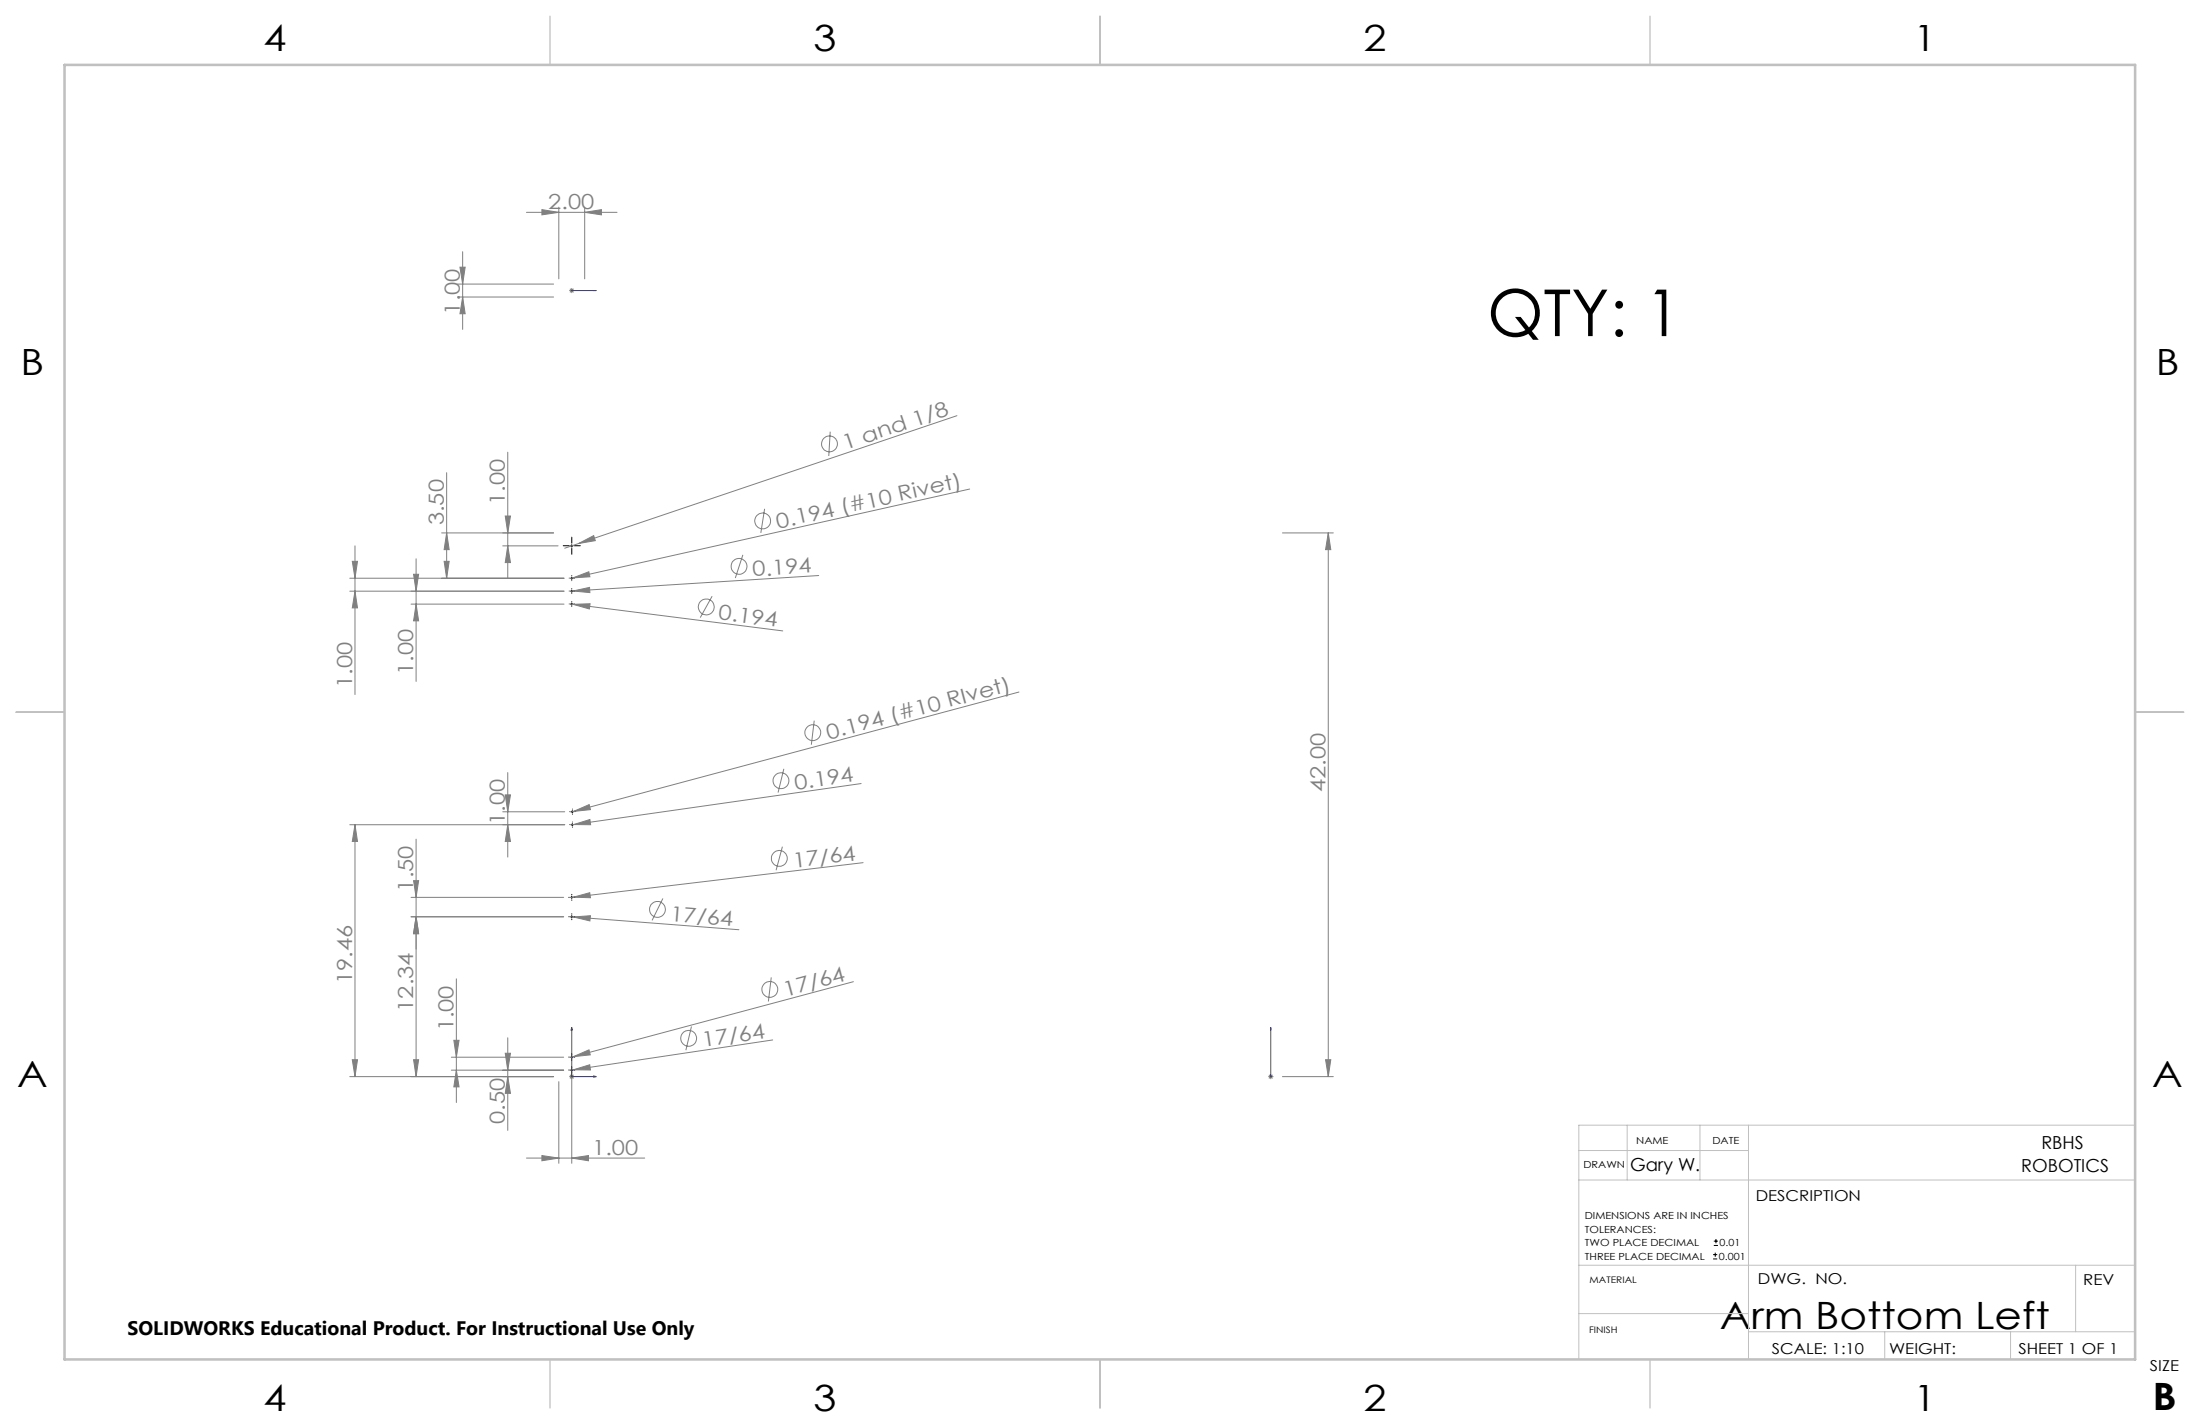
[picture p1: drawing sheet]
<svg xmlns="http://www.w3.org/2000/svg" width="432mm" height="279mm" viewBox="0 0 432 279" stroke-linecap="round" stroke-linejoin="round" font-family="sans-serif">
<g fill="none" stroke="#808080" stroke-width=".2">
<path d="M89.8 55.7h18.9M89.8 58.3h18.9M90.3 52.4h1l-.5 3.3zM90.8 49.4v15.2M90.8 58.3l.5 3.3h-1zM103.3 41.7h17.8M106.4 41.1l3.3 .6-3.3 .5zM109.7 40.6v14.1M111.7 57h1M111.9 56.7l.7 .7M112.2 56.5v1M112.6 56.7l-.7 .7"/>
<path d="M114.8 41.7l3.2-.6v1.1zM114.8 40.6v14.1M87.7 92.7v20.8M99.7 88.7v24.8M150.1 99.8l-.8 4.8M162.9 84.7l-.2 4.8M187.8 81.6l-77 26M190.3 96l-77.8 17.4M68.7 113.5h42M69.1 110.1h1.1l-.5 3.4zM69.7 107.1v29.2M69.7 116l.5 3.3h-1.1z"/>
<path d="M80.7 118.5h30M81.2 112.7h1l-.5 3.3zM81.7 118.5l.5 3.3h-1zM81.7 109.6v24.1M86.7 104.6h22M87.2 110.1h1l-.5 3.4zM87.7 104.6l.5 3.2h-1zM98.7 107.1h10.8M99.2 101.2h1l-.5 3.4zM99.7 107.1l.5 3.3h-1zM110.7 116h-42M111.9 118.5l.6 .1"/>
<path d="M112.5 116l3.2-.7 .1 1zM112.5 113.4l3.1-1.2 .2 1zM112.5 118.6l3.3-.1-.1 1zM112.5 116h-.6M112.5 113.4l-.5 .1M112.5 118.6l41.1 5.2M113.6 106.6l2.9-1.5 .3 1zM139.8 117l-2.4 4.2M145.8 108.9l-1.5 4.5M160.7 112.9l-48.2 3.1M251.7 104.6h10M260.7 104.6l.5 3.2h-1z"/>
<path d="M260.7 104.6v106.6M200 135.8l-87.4 23.4M98.7 159.3h12.1M99.2 156h1l-.5 3.3zM99.7 151.6v16.6M112.6 159.2l3-1.3 .3 1zM112.6 159.2l-.5 .1M153.8 150.8l-1.1 4.7M159.8 141.4l-.6 4.7M169 153.7l-56.4 8.1M69.7 161.8v49.4M69.7 161.8l.5 3.3h-1.1z"/>
<path d="M80.7 176.1h29.9M81.2 172.8h1l-.5 3.3zM81.7 179.9l.5 3.3h-1zM81.7 164.6v46.6M99.7 161.8l.5 3.3h-1zM110.6 179.9h-29.9M110.8 161.8h-42.1M111.9 179.9h.6M112.5 176l3.2-.8 .2 .9zM112.5 179.9l3.4-.2-.1 1zM112.5 176l-.6 .1M112.5 179.9l32.5 2.5"/>
<path d="M112.6 161.8l3.2-1 .1 1zM112.6 161.8l-.5 .1M130.1 176.3l-2.1 4.3M153.6 166.1l-1.3 4.6M169.4 169.3l-56.9 6.7M89.6 192.1v24.2M151.4 191.8l-.6 4.7M167.5 192.6l-55 14.7M69.1 207.9h1.1l-.5 3.3zM81.2 207.9h1l-.5 3.3zM88.6 210h22M88.6 207.4h22"/>
<path d="M89.1 204.1h1l-.5 3.3zM89.6 210l.5 3.3h-1zM99.2 206.7h1l-.5 3.3zM99.7 211.2l.5 3.3h-1zM99.7 203.6v18.2M108.7 211.2h-40M109.7 212.2v16M111.7 211.2h1M111.9 210.9l.7 .7M112.2 210.7v17.5M112.5 209.9l3.2-1 .2 1zM112.5 207.3l3.1-1.3 .3 1z"/>
<path d="M112.5 209.9l-.6 .1M112.5 207.3l-.6 .2M112.6 210.9l-.7 .7M135.7 201.4l-1.1 4.7M151.7 204l-39.2 5.9M248.9 211.2h1M249.1 210.9l.7 .7M249.4 210.7v1M249.8 210.9l-.7 .7M251.7 211.2h10M260.2 207.9h1l-.5 3.3zM103.3 227.2h23.2"/>
<path d="M106.4 226.7l3.3 .5-3.3 .6zM112.2 227.2l3.3-.5v1.1z"/>
<circle cx="162.8" cy="87.1" r="1.56"/>
<circle cx="138.6" cy="119.1" r="1.56"/>
<circle cx="145.1" cy="111.1" r="1.56"/>
<circle cx="149.7" cy="102.2" r="1.54"/>
<circle cx="153.3" cy="153.2" r="1.57"/>
<circle cx="159.5" cy="143.8" r="1.56"/>
<circle cx="129" cy="178.4" r="1.56"/>
<circle cx="153" cy="168.4" r="1.56"/>
<circle cx="151.1" cy="194.1" r="1.56"/>
<circle cx="135.2" cy="203.7" r="1.57"/>
</g>
<g fill="none" stroke="#000" stroke-width=".2">
<path d="M112 107.1h.5M112 118.5h.5M112 116h.5M112 113.5h.5M112.2 106.9v.5M112.2 113.2v.5M112.2 115.7v.5M112.2 118.3v.5M112.1 159.3h.5M112.3 159v.5M112 179.9h.5M112 176.1h.5"/>
<path d="M112.1 161.8h.5M112.2 175.8v.5M112.2 179.6v.5M112.3 161.6v.5M112 210h.5M112 207.4h.5M112.2 207.2v.5M112.2 209.7v.5M336.2 247h.8M336.2 246.2h.8M336.4 244.4h.8M336.4 243.5h.8"/>
<path d="M336.7 245.8v.8M336.8 243.1v.8"/>
</g>
<path d="M112.1 57h.2zM112.2 57h.1M112.2 57h4.8M117 57h-.5h.5M112.2 201.6v9.6h4.8M112.2 201.6l.1 .5h-.2zM116.5 211.1l.5 .1-.5 .1zM249.4 211.1v.2zM249.4 201.6v.5v-.5M249.4 211.2h.1M249.4 201.6v9.6" fill="none" stroke="#00f" stroke-width=".2"/>
<g fill="none" stroke="#000" stroke-width=".2" stroke-dasharray="15.2 1.3 1.3 1.3">
<path d="M111.7 107.1h-1.2M111.7 118.5h.1M111.7 116h.1M111.7 113.4h.1M112.2 106.6v-1.2M112.2 107.6v1.2M112.2 118h.1M112.2 119h.1M112.2 115.5h.1M112.2 116.5h.1M112.2 112.9h.1M112.2 113.9h.1"/>
<path d="M112.7 107.1h1.2M112.7 118.5h.1M112.7 116h.1M112.7 113.4h.1M111.9 159.3h-.1M112.4 158.8v-.1M112.4 159.8h.1M112.9 159.3h.1M111.7 179.9h-.1M111.7 176.1h-.1M111.9 161.8h-.1M112.2 179.4v-.1"/>
<path d="M112.2 175.6v-.1M112.2 176.6v.1M112.4 161.3h.1M112.4 162.3h.1M112.7 179.9h.1M112.7 176.1h.1M112.9 161.8h.1M112.2 180.4v.1M111.7 209.9h-.1M111.7 207.4h-.1M112.2 209.4h.1M112.2 210.4v.1"/>
<path d="M112.2 206.9v-.1M112.2 207.9v.1M112.7 209.9h.1M112.7 207.4h.1"/>
</g>
<path d="M309.9 231.5h109.2M309.9 225.7h33.3M319.4 220.8v10.7M333.7 220.8v10.7M343.2 220.8v45.9M419.1 220.8h-109.2v45.9M309.9 248.2h109.2M309.9 257.7h33.3M407.4 248.2v13.1M343.2 261.3h75.9M369.9 261.3v5.4M394.6 261.3v5.4" fill="none" stroke="#c0c0c0" stroke-width=".2"/>
<path d="M108 3.2v9.5M215.9 3.2v9.5M323.8 3.2v9.5M3.1 139.7h9.6M419.1 139.7h9.5M108 266.7v9.6M215.9 266.7v9.6M323.8 266.7v9.6" fill="none" stroke="#c0c0c0" stroke-width=".25"/>
<path d="M12.7 12.7h406.4v254h-406.4z" fill="none" stroke="#c0c0c0" stroke-width=".5"/>
<g fill="#00f">
<path d="M116.5 211.1l.5 .1-.5 .1zM112.2 201.6l.1 .5h-.2z"/>
<path d="M249.4 211.1v.2zM249.4 201.6v.5z"/>
<path d="M116.5 57h.5zM112.1 57h.2z"/>
</g>
<g fill="#808080">
<path d="M112.5 116l3.2-.7 .1 1z"/>
<path d="M112.5 176l3.2-.8 .2 .9z"/>
<path d="M112.6 161.8l3.2-1 .1 1z"/>
<path d="M112.5 209.9l3.2-1 .2 1z"/>
<path d="M112.5 113.4l3.1-1.2 .2 1z"/>
<path d="M112.5 207.3l3.1-1.3 .3 1z"/>
<path d="M112.6 159.2l3-1.3 .3 1z"/>
<path d="M113.6 106.6l2.9-1.5 .3 1z"/>
<path d="M112.5 118.6l3.3-.1-.1 1z"/>
<path d="M112.5 179.9l3.4-.2-.1 1z"/>
<path d="M114.8 41.7l3.2-.6v1.1zM106.4 41.1l3.3 .6-3.3 .5z"/>
<path d="M106.4 226.7l3.3 .5-3.3 .6zM112.2 227.2l3.3-.5v1.1z"/>
<path d="M89.6 210l.5 3.3h-1zM89.1 204.1h1l-.5 3.3zM99.7 211.2l.5 3.3h-1zM99.2 206.7h1l-.5 3.3zM81.7 179.9l.5 3.3h-1zM81.2 172.8h1l-.5 3.3zM99.7 161.8l.5 3.3h-1zM99.2 156h1l-.5 3.3zM81.7 118.5l.5 3.3h-1zM81.2 112.7h1l-.5 3.3zM99.7 107.1l.5 3.3h-1zM99.2 101.2h1l-.5 3.4z"/>
<path d="M69.1 110.1h1.1l-.5 3.4zM69.7 116l.5 3.3h-1.1zM87.7 104.6l.5 3.2h-1zM87.2 110.1h1l-.5 3.4zM81.7 179.9l.5 3.3h-1zM81.2 207.9h1l-.5 3.3zM69.7 161.8l.5 3.3h-1.1zM69.1 207.9h1.1l-.5 3.3zM260.7 104.6l.5 3.2h-1zM260.2 207.9h1l-.5 3.3zM90.3 52.4h1l-.5 3.3zM90.8 58.3l.5 3.3h-1z"/>
</g>
<text font-size="12.7" x="291.9" y="65.9">QTY: 1</text>
<g font-size="7.4">
<text x="337.6" y="260.8">Arm Bottom Left</text>
<text x="422.4" y="276.7">B</text>
</g>
<g font-size="7.1">
<text x="51.7" y="10.1">4</text>
<text x="159.7" y="10.1">3</text>
<text x="267.6" y="10.1">2</text>
<text x="375.6" y="10.1">1</text>
<text x="4" y="73.6">B</text>
<text x="423.1" y="73.6">B</text>
<text x="3.3" y="213.3">A</text>
<text x="422.4" y="213.3">A</text>
<text x="51.7" y="276.8">4</text>
<text x="159.7" y="276.8">3</text>
<text x="267.6" y="276.8">2</text>
<text x="375.6" y="276.8">1</text>
</g>
<g font-size="4.1" fill="#808080">
<text x="107.6" y="41.1">2.00</text>
<text x="90.2" y="61.7" transform="rotate(-90 90.2 61.7)">1.00</text>
<text x="165.9" y="88.3" transform="rotate(-19 165.9 88.3)">1 and 1/8</text>
<text x="99.1" y="99.1" transform="rotate(-90 99.1 99.1)">1.00</text>
<text x="87.1" y="103.1" transform="rotate(-90 87.1 103.1)">3.50</text>
<text x="152.7" y="103.7" transform="rotate(-13 152.7 103.7)">0.194 (#10 Rivet)</text>
<text x="147.8" y="113.1" transform="rotate(-4 147.8 113.1)">0.194</text>
<text x="140.9" y="121.5" transform="rotate(7 140.9 121.5)">0.194</text>
<text x="69.1" y="135" transform="rotate(-90 69.1 135)">1.00</text>
<text x="81.1" y="132.4" transform="rotate(-90 81.1 132.4)">1.00</text>
<text x="162.6" y="145.1" transform="rotate(-15 162.6 145.1)">0.194 (#10 RIvet)</text>
<text x="156.1" y="154.9" transform="rotate(-8 156.1 154.9)">0.194</text>
<text x="260.1" y="155.5" transform="rotate(-90 260.1 155.5)">42.00</text>
<text x="99.1" y="161.9" transform="rotate(-90 99.1 161.9)">1.00</text>
<text x="155.8" y="170.2" transform="rotate(-7 155.8 170.2)">17/64</text>
<text x="81.1" y="175" transform="rotate(-90 81.1 175)">1.50</text>
<text x="131.4" y="180.8" transform="rotate(4 131.4 180.8)">17/64</text>
<text x="69.1" y="193.1" transform="rotate(-90 69.1 193.1)">19.46</text>
<text x="154.2" y="195.5" transform="rotate(-15 154.2 195.5)">17/64</text>
<text x="81.1" y="198.5" transform="rotate(-90 81.1 198.5)">12.34</text>
<text x="89" y="202.4" transform="rotate(-90 89 202.4)">1.00</text>
<text x="138" y="205.5" transform="rotate(-9 138 205.5)">17/64</text>
<text x="99.1" y="220.5" transform="rotate(-90 99.1 220.5)">0.50</text>
<text x="116.2" y="226.6">1.00</text>
</g>
<text font-size="3.8" x="25" y="261.9">SOLIDWORKS Educational Product. For Instructional Use Only</text>
<g font-size="3.5">
<text x="400.7" y="225.5">RBHS</text>
<text x="319.9" y="229.8">Gary W.</text>
<text x="396.7" y="230">ROBOTICS</text>
</g>
<g font-size="3">
<text x="344.6" y="235.6">DESCRIPTION</text>
<text x="345" y="251.9">DWG. NO.</text>
<text x="408.9" y="252">REV</text>
<text x="347.8" y="265.6">SCALE: 1:10</text>
<text x="370.8" y="265.6">WEIGHT:</text>
<text x="396.2" y="265.6">SHEET 1 OF 1</text>
<text x="422" y="269">SIZE</text>
</g>
<g font-size="1.9">
<text x="321.2" y="224.4">NAME</text>
<text x="336.1" y="224.4">DATE</text>
<text x="310.8" y="229.2">DRAWN</text>
<text x="311.1" y="239.3">DIMENSIONS ARE IN INCHES</text>
<text x="311.1" y="241.9">TOLERANCES:</text>
<text x="311.1" y="244.6">TWO PLACE DECIMAL</text>
<text x="337.5" y="244.6">0.01</text>
<text x="311.1" y="247.2">THREE PLACE DECIMAL</text>
<text x="337.4" y="247.2">0.001</text>
</g>
<g font-size="1.8">
<text x="312" y="251.8">MATERIAL</text>
<text x="311.9" y="261.5">FINISH</text>
</g>
</svg>
